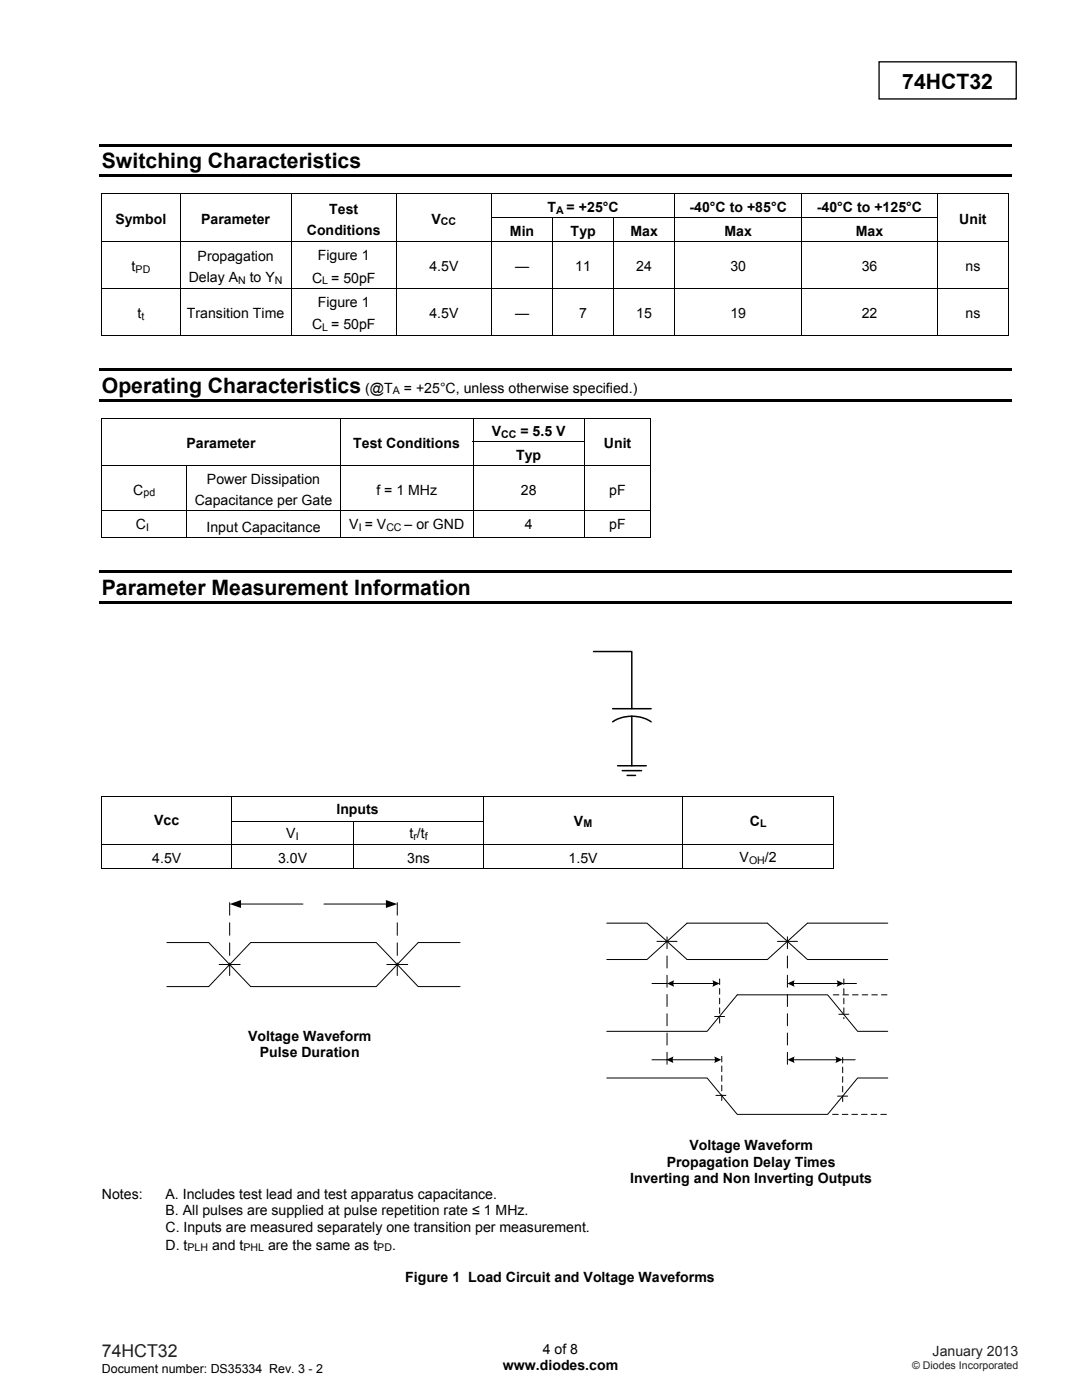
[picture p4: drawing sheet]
<svg xmlns="http://www.w3.org/2000/svg" width="216mm" height="279mm" viewBox="0 0 216 279" stroke-linecap="round" stroke-linejoin="round" font-family="sans-serif">
<path d="M175.4 12.3h27.4v7.4h-27.4z" fill="none" stroke="#000" stroke-width=".26"/>
<g fill="#000">
<path d="M19.8 28.7h182v.6h-182zM19.8 34.8h182v.5h-182zM20.2 38.6h.2v.2h-.2zM201.2 38.6h.2v.2h-.2zM20.2 43.3h.2v.2h-.2zM35.9 43.3h.1v.2h-.1zM58.1 43.3h.2v.2h-.2zM79 43.3h.1v.2h-.1zM201.2 43.3h.2v.2h-.2zM19.8 73.5h182.2v.5h-182.2zM201.2 66.8h.2v.2h-.2zM19.8 79.6h182.2v.5h-182.2z"/>
<path d="M20.2 83.4h.2v.1h-.2zM20.2 88.1h.2v.2h-.2zM67.9 88.1h.1v.2h-.1zM129.8 83.4h.1v.1h-.1zM129.8 88.1h.1v.2h-.1zM19.8 113.8h182.2v.5h-182.2zM129.8 107.1h.1v.2h-.1zM19.8 119.9h182.2v.5h-182.2zM20.2 158.8h.2v.2h-.2zM166.3 158.8h.2v.2h-.2zM20.2 163.9h.2v.1h-.2zM136.1 163.9h.2v.1h-.2z"/>
<path d="M166.3 163.9h.2v.1h-.2zM166.3 173.2h.2v.1h-.2z"/>
</g>
<g fill="none" stroke="#000" stroke-width=".2">
<path d="M20.2 38.7h181.2M20.3 38.8v4.5M35.9 38.8v4.5M58.2 38.8v4.5M79.1 38.8v4.5M98.1 38.8v4.5M134.6 38.8v4.5M160 38.8v4.5M187 38.8v4.5M201.3 38.8v4.5M20.2 48.2h181.2M20.2 57.6h181.2"/>
<path d="M20.3 43.5v4.6M20.3 48.3v9.2M20.3 57.6v9.4M35.9 43.5v4.6M35.9 48.3v9.2M35.9 57.6v9.4M58.2 43.5v4.6M58.2 48.3v9.2M58.2 57.6v9.4M79.1 43.5v4.6M79.1 48.3v9.2M79.1 57.6v9.4"/>
<path d="M98 43.4h89.1M98.1 43.5v4.6M98.1 48.3v9.2M98.1 57.6v9.4M110.3 43.5v4.6M110.3 48.3v9.2M110.3 57.6v9.4M122.4 43.5v4.6M122.4 48.3v9.2M122.4 57.6v9.4M134.6 43.5v4.6M134.6 48.3v9.2"/>
<path d="M134.6 57.6v9.4M160 43.5v4.6M160 48.3v9.2M160 57.6v9.4M187 43.5v4.6M187 48.3v9.2M187 57.6v9.4M201.3 43.5v4.6M201.3 48.3v9.2M201.3 57.6v9.4M20.2 66.9h15.7M36 66.9h22.1"/>
<path d="M58.3 66.9h20.7M79.1 66.9h18.9M98.2 66.9h12M110.4 66.9h12M122.5 66.9h12M134.7 66.9h25.2M160.1 66.9h26.8M187.1 66.9h14.1M20.2 83.4h109.7M20.2 93h109.7M20.3 83.5v4.6M20.3 88.3v4.6"/>
<path d="M20.3 93v8.9M37.3 93v8.9M67.9 83.5v4.6M67.9 88.3v4.6M67.9 93v8.9M94.3 88.2h22.4M94.4 83.5v4.6M94.4 88.3v4.6M94.4 93v8.9M116.6 83.5v4.6M116.6 88.3v4.6M116.6 93v8.9"/>
<path d="M129.9 83.5v4.6M129.9 88.3v4.6M129.9 93v8.9M20.2 102h109.7M20.2 107.2h17M20.3 102v5.3M37.3 102v5.3M37.3 107.2h30.6M67.9 102v5.3M68 107.2h26.3M94.4 102v5.3M94.5 107.2h22"/>
<path d="M116.6 102v5.3M116.7 107.2h13.1M129.9 102v5.3M20.2 158.9h146.3M20.3 159v4.9M46.2 159v4.9M96.5 159v4.9M136.2 159v4.9M166.4 159v4.9M20.2 168.5h146.3M20.2 173.2h25.9M20.3 164v4.4"/>
<path d="M20.3 168.6v4.7M46.1 164h50.5M46.2 164v4.4M46.2 168.6v4.7M46.3 173.2h24.1M70.5 164v4.4M70.5 168.6v4.7M70.6 173.2h25.8M96.5 164v4.4M96.5 168.6v4.7M96.6 173.2h39.5M136.2 164v4.4"/>
<path d="M136.2 168.6v4.7M136.3 173.2h30M166.4 164v4.4M166.4 168.6v4.7M33.3 188.1h8.4l4.1 4.4-4.1 4.4h-8.4M43.7 192.5h4.2M45.8 192.5l4.2 4.4h25.1l4.2-4.4-4.2-4.4h-25.1l-4.3 4.6M47.9 180.4h12.6M64.6 180.4h12.6M77.2 192.5h4.2M91.8 188.1h-8.4l-4.1 4.4 4.1 4.4h8.4M121.1 184.2h8l4 3.7-4 3.6h-8"/>
<path d="M130.1 196.3h3M131.1 187.9h4M133.1 187.9l4-3.7h16l4 3.7-4 3.6h-16zM134.2 196.3h8.3M155.1 187.9h4M158.2 196.3h9.1M168.4 196.3h2.5M177.1 184.2h-16l-4 3.7 4 3.6h16M121.1 205.8h20l6-7.3h18l6 7.3h6M121.1 215.1h20l6 7.3h18l6-7.3h6M130.1 211.5h3M134 211.5h8.9"/>
<path d="M142.6 202.9h2M142.9 218.6h1.9M158.2 211.5h8.8M167.1 218.8h2M167.4 202.4h2M168.1 211.5h2.5"/>
</g>
<path d="M118.4 130h7.7v11.4M122.3 144.1a7.1 7.1 0 0 1 7.6 0M122.3 141.4h7.6M123.2 152.8h5.7M124.2 153.8h3.8M125.1 154.7h1.7M126.1 142.9v9.9" fill="none" stroke="#000" stroke-width=".3"/>
<path d="M45.8 194.7v-15.4M79.3 194.7v-15.4" fill="none" stroke="#000" stroke-width=".2" stroke-dasharray="2.5 1.5"/>
<g fill="#000">
<path d="M45.8 180.4l2.3-.8v1.6zM77 179.6l2.3 .8-2.3 .8z"/>
<path d="M133.1 196.3l1.4-.7a1.32 1.32 0 0 0 0 1.3z" fill-rule="evenodd"/>
<path d="M142.1 195.6l1.5 .7-1.5 .6a1.32 1.32 0 0 0 0-1.3z" fill-rule="evenodd"/>
<path d="M157.1 196.3l1.5-.7a1.44 1.44 0 0 0 0 1.3z" fill-rule="evenodd"/>
<path d="M166.9 195.6l1.5 .7-1.5 .6a1.32 1.32 0 0 0 0-1.3z" fill-rule="evenodd"/>
<path d="M132.9 211.5l1.5-.7a1.44 1.44 0 0 0 0 1.4z" fill-rule="evenodd"/>
<path d="M142.5 210.8l1.4 .7-1.4 .7a1.32 1.32 0 0 0 0-1.4z" fill-rule="evenodd"/>
<path d="M157.1 211.5l1.5-.7a1.44 1.44 0 0 0 0 1.4z" fill-rule="evenodd"/>
<path d="M166.7 210.8l1.4 .7-1.4 .7a1.32 1.32 0 0 0 0-1.4z" fill-rule="evenodd"/>
</g>
<path d="M133.1 212.4v-25.4M157.1 212.4v-25.4" fill="none" stroke="#000" stroke-width=".2" stroke-dasharray="2.4 1.4"/>
<path d="M143.6 195.4v8.8M166.3 198.5h10.8M168.4 195.4v7.9M144 210.8v9.3M168.1 211v9.1M166.1 222.4h11" fill="none" stroke="#000" stroke-width=".2" stroke-dasharray="1.1 .8"/>
<g font-size="4.2">
<text x="180" y="17.7">74HCT32</text>
<text x="20.3" y="33.6">Switching Characteristics</text>
<text x="20.3" y="78.3">Operating Characteristics</text>
<text x="20.3" y="118.7">Parameter Measurement Information</text>
</g>
<text font-size="3.5" fill="#231f20" x="20.3" y="270.9">74HCT32</text>
<g font-size="2.8">
<text x="23" y="44.7">Symbol</text>
<text x="40.1" y="44.7">Parameter</text>
<text x="61.2" y="46.8">Conditions</text>
<text x="65.7" y="42.6">Test</text>
<text x="86.1" y="44.6">V</text>
<text x="101.7" y="47.1">Min</text>
<text x="109.2" y="42.3">T</text>
<text x="113.1" y="42.3">= +25°C</text>
<text x="113.9" y="47.1">Typ</text>
<text x="125.8" y="47.1">Max</text>
<text x="137.6" y="42.4">-40°C to +85°C</text>
<text x="144.6" y="47.1">Max</text>
<text x="163" y="42.4">-40°C to +125°C</text>
<text x="170.8" y="47.1">Max</text>
<text x="191.4" y="44.7">Unit</text>
<text x="39.4" y="52.1">Propagation</text>
<text x="63.4" y="51.9">Figure 1</text>
<text x="26.3" y="54.1">t</text>
<text x="37.7" y="56.2">Delay A</text>
<text x="49.8" y="56.2">to Y</text>
<text x="62.3" y="56.4">C = 50pF</text>
<text x="85.7" y="54.2">4.5V</text>
<text x="102.8" y="54.2">—</text>
<text x="114.8" y="54.2">11</text>
<text x="127" y="54.2">24</text>
<text x="145.8" y="54.2">30</text>
<text x="171.9" y="54.2">36</text>
<text x="192.7" y="54.2">ns</text>
<text x="27.4" y="63.5">t</text>
<text x="37.3" y="63.5">Transition Time</text>
<text x="62.3" y="65.7">C = 50pF</text>
<text x="63.4" y="61.2">Figure 1</text>
<text x="85.7" y="63.5">4.5V</text>
<text x="102.8" y="63.5">—</text>
<text x="115.6" y="63.5">7</text>
<text x="127" y="63.5">15</text>
<text x="145.8" y="63.5">19</text>
<text x="171.9" y="63.5">22</text>
<text x="192.7" y="63.5">ns</text>
<text x="72.9" y="78.3">(@T</text>
<text x="80.6" y="78.3">= +25°C, unless otherwise specified.)</text>
<text x="37.2" y="89.5">Parameter</text>
<text x="70.5" y="89.5">Test Conditions</text>
<text x="98.1" y="87">V</text>
<text x="103.8" y="87">= 5.5 V</text>
<text x="120.5" y="89.5">Unit</text>
<text x="103" y="91.9">Typ</text>
<text x="26.6" y="98.7">C</text>
<text x="38.9" y="100.9">Capacitance per Gate</text>
<text x="41.3" y="96.7">Power Dissipation</text>
<text x="75.1" y="98.8">f = 1 MHz</text>
<text x="103.9" y="98.8">28</text>
<text x="121.6" y="98.8">pF</text>
<text x="27.1" y="105.6">C</text>
<text x="41.2" y="106.1">Input Capacitance</text>
<text x="69.7" y="105.6">V = V</text>
<text x="80.7" y="105.6">– or GND</text>
<text x="104.7" y="105.6">4</text>
<text x="121.6" y="105.6">pF</text>
<text x="30.8" y="164.7">Vcc</text>
<text x="57.1" y="167.3">V</text>
<text x="67.1" y="162.4">Inputs</text>
<text x="81.7" y="167.3">t /t</text>
<text x="114.5" y="164.8">V</text>
<text x="149.6" y="164.8">C</text>
<text x="30.4" y="172.1">4.5V</text>
<text x="55.5" y="172.1">3.0V</text>
<text x="81.2" y="172.1">3ns</text>
<text x="113.5" y="172.1">1.5V</text>
<text x="147.6" y="172.1">V</text>
<text x="152.6" y="172.1">/2</text>
<text x="49.5" y="207.7">Voltage Waveform</text>
<text x="51.9" y="210.9">Pulse Duration</text>
<text x="133" y="232.8">Propagation Delay Times</text>
<text x="137.6" y="229.6">Voltage Waveform</text>
<text x="20.3" y="239.3">Notes:</text>
<text x="33" y="239.3">A. Includes test lead and test apparatus capacitance.</text>
<text x="125.8" y="236.1">Inverting and Non Inverting Outputs</text>
<text x="33" y="242.5">B. All pulses are supplied at pulse repetition rate ≤ 1 MHz.</text>
<text x="33" y="245.8">C. Inputs are measured separately one transition per measurement.</text>
<text x="33" y="249.4">D. t</text>
<text x="42.3" y="249.4">and t</text>
<text x="53.5" y="249.4">are the same as t</text>
<text x="78.2" y="249.4">.</text>
<text x="80.9" y="255.9">Figure 1 Load Circuit and Voltage Waveforms</text>
<text x="100.3" y="273.5">www.diodes.com</text>
<text x="108.3" y="270.2">4 of 8</text>
</g>
<text font-size="2.8" fill="#231f20" x="186.1" y="270.6">January 2013</text>
<text font-size="2.5" x="20.3" y="274">Document number: DS35334 Rev. 3 - 2</text>
<g font-size="2.1">
<text x="88" y="45">CC</text>
<text x="111" y="42.6">A</text>
<text x="27.1" y="54.5">PD</text>
<text x="47.5" y="56.6">N</text>
<text x="54.8" y="56.6">N</text>
<text x="64.3" y="56.7">L</text>
<text x="28.2" y="63.8">t</text>
<text x="64.3" y="66.1">L</text>
<text x="78.4" y="78.7">A</text>
<text x="100" y="87.4">CC</text>
<text x="28.6" y="99.1">pd</text>
<text x="29.1" y="105.9">I</text>
<text x="71.6" y="105.9">I</text>
<text x="77.1" y="105.9">CC</text>
<text x="59" y="167.7">I</text>
<text x="82.5" y="167.7">r</text>
<text x="84.8" y="167.7">f</text>
<text x="116.4" y="165.1">M</text>
<text x="151.7" y="165.1">L</text>
<text x="149.5" y="172.4">OH</text>
<text x="37.4" y="249.7">PLH</text>
<text x="48.6" y="249.7">PHL</text>
<text x="75.3" y="249.7">PD</text>
</g>
<text font-size="2.1" fill="#231f20" x="182" y="273.2">© Diodes Incorporated</text>
</svg>
